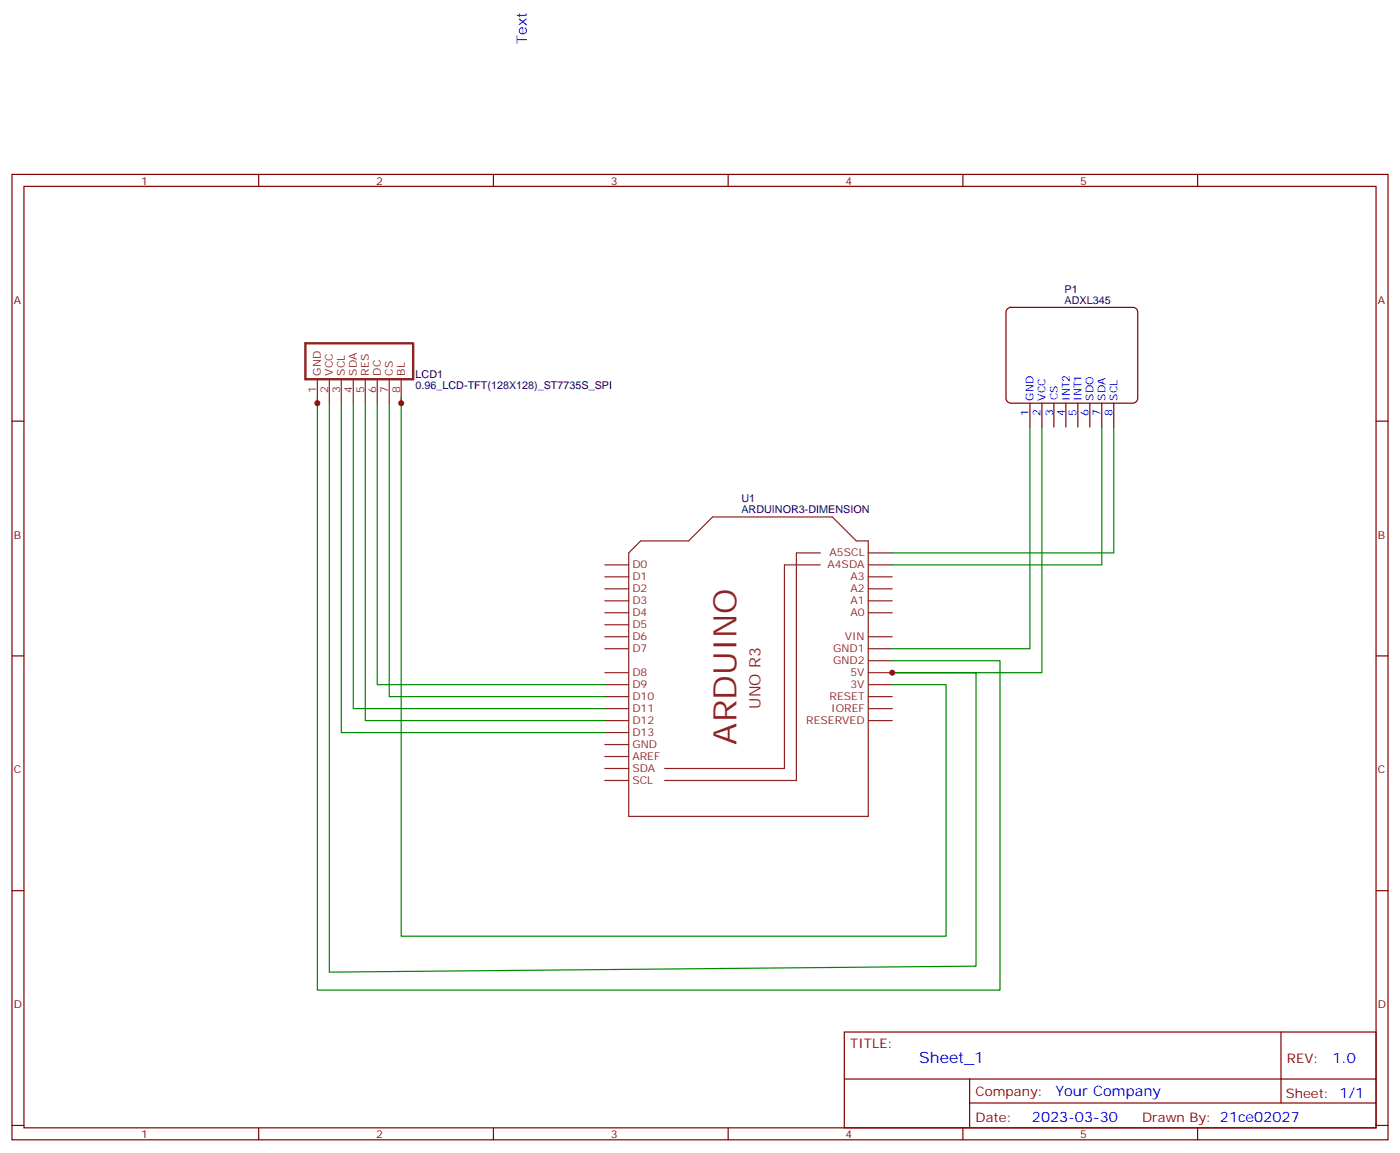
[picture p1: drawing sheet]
<svg xmlns="http://www.w3.org/2000/svg" width="412mm" height="340mm" viewBox="0 0 412 340" stroke-linecap="round" stroke-linejoin="round" font-family="sans-serif">
<g fill="none" stroke="#870000" stroke-width=".35">
<path d="M3.5 51.4h405.4v284.3h-405.4zM7.1 54.9h398.2v277.3h-398.2zM76.2 51.4v3.5M145.3 51.4v3.5M214.5 51.4v3.5M283.6 51.4v3.5M352.8 51.4v3.5M3.5 124h3.6M405.3 124h3.6M3.5 193.2h3.6M405.3 193.2h3.6M3.5 262.3h3.6"/>
<path d="M405.3 262.3h3.6M248.7 304h156.6v28.2h-156.6zM248.7 317.8h156.5M285.6 317.8v14.1M377.3 304v20.9M3.5 331.5h3.6M76.2 332.2v3.5M145.3 332.2v3.5M214.5 332.2v3.5M283.6 332.2v3.5M285.6 324.9h119.6M352.8 332.2v3.5"/>
<path d="M405.3 331.5h3.6"/>
</g>
<path d="M90 101.1h31.7v10.6h-31.7z" fill="none" stroke="#8c2424" stroke-width=".71"/>
<g fill="none" stroke="#8c2424" stroke-width=".35">
<path d="M93.5 111.7v7M97 111.7v7M100.5 111.7v7M104.1 111.7v7M107.6 111.7v7M111.1 111.7v7M114.7 111.7v7M118.2 111.7v7M178.2 166.4h7M178.2 169.9h7M178.2 173.4h7M178.2 177h7"/>
<path d="M185.2 162.8l3.5-3.5h14.1l7.1-7h35.3l7 7h3.6v81.2h-70.6zM241.7 162.8h-7.1v67.1h-38.8M241.7 166.4h-10.6v59.9h-35.3M255.8 162.8h7M255.8 166.4h7M255.8 169.9h7M255.8 173.4h7M255.8 177h7M178.2 180.5h7M178.2 184h7M178.2 187.5h7M178.2 191.1h7"/>
<path d="M178.2 198.1h7M255.8 180.5h7M255.8 187.5h7M255.8 191.1h7M255.8 198.1h7M255.8 194.6h7M178.2 201.6h7M178.2 205.2h7M178.2 208.7h7M178.2 212.2h7M178.2 215.8h7M178.2 219.3h7"/>
<path d="M255.8 201.6h7M255.8 205.2h7M255.8 208.7h7M255.8 212.2h7M178.2 229.9h7M178.2 226.3h7M178.2 222.8h7"/>
</g>
<path d="M296.6 91.1l1.1-.6h36a1.41 1.41 0 0 1 1.4 1.4v25.4a1.51 1.51 0 0 1-1.4 1.4h-36a1.51 1.51 0 0 1-1.4-1.4v-25.4z" fill="#fff" stroke="#800000" stroke-width=".35"/>
<path d="M303.4 118.7v7.1M306.9 118.7v7.1M310.4 118.7v7.1M314 118.7v7.1M317.5 118.7v7.1M321 118.7v7.1M324.6 118.7v7.1M328.1 118.7v7.1" fill="none" stroke="#870000" stroke-width=".35"/>
<path d="M93.5 117v174.6h201.1v-97h-31.8M97 118.7v167.6l190.5-1.7v-86.5h-24.7h44.1v-72.3M100.5 118.7v97.1h77.7M104.1 118.7v90h74.1M107.6 118.7v93.5h70.6M111.1 118.7v82.9h67.1M114.7 118.7v86.5h63.5M118.2 117v158.7h160.5v-74.1h-15.9M303.4 125.8v65.3h-40.6M324.6 125.8v40.6h-61.8M328.1 125.8v37h-65.3" fill="none" stroke="#008700" stroke-width=".35"/>
<g fill="#c00">
<circle cx="93.5" cy="118.7" r=".88"/>
<circle cx="118.2" cy="118.7" r=".88"/>
<circle cx="262.8" cy="198.1" r=".88"/>
</g>
<text font-size="9.5" fill="#8d2323" x="217" y="219.3" transform="rotate(-90 217 219.3)">ARDUINO</text>
<text font-size="4.6" fill="#8d2323" x="224" y="208.7" transform="rotate(-90 224 208.7)">UNO R3</text>
<text font-size="4.6" fill="#00f" x="270.8" y="313">Sheet_1</text>
<g font-size="4.2" fill="#00f">
<text x="155.2" y="12.9" transform="rotate(-90 155.2 12.9)">Text</text>
<text x="392.5" y="313.2">1.0</text>
<text x="310.9" y="322.8">Your Company</text>
<text x="304" y="330.6">2023-03-30</text>
</g>
<g font-size="3.9" fill="#800">
<text x="250.5" y="308.5">TITLE:</text>
<text x="379.1" y="313.2">REV:</text>
<text x="287.4" y="322.7">Company:</text>
<text x="378.7" y="323.4">Sheet: 1/1</text>
<text x="287.4" y="330.4">Date:</text>
<text x="336.4" y="330.5">Drawn By: 21ce02027</text>
</g>
<g font-size="3.2" fill="#800">
<text x="41.6" y="54.4">1</text>
<text x="110.8" y="54.4">2</text>
<text x="179.9" y="54.4">3</text>
<text x="249.1" y="54.4">4</text>
<text x="318.2" y="54.4">5</text>
<text x="4.1" y="89.5">A</text>
<text x="405.9" y="89.5">A</text>
<text x="4.1" y="158.6">B</text>
<text x="405.9" y="158.6">B</text>
<text x="4.1" y="227.8">C</text>
<text x="405.9" y="227.8">C</text>
<text x="4.1" y="296.9">D</text>
<text x="405.9" y="296.9">D</text>
<text x="41.6" y="335.2">1</text>
<text x="110.8" y="335.2">2</text>
<text x="179.9" y="335.2">3</text>
<text x="249.1" y="335.2">4</text>
<text x="318.2" y="335.2">5</text>
</g>
<g font-size="3.2" fill="#000080">
<text x="313.6" y="89.5">ADXL345</text>
<text x="313.6" y="86.2">P1</text>
<text x="122.4" y="111.3">LCD1</text>
<text x="122.4" y="114.6">0.96_LCD-TFT(128X128)_ST7735S_SPI</text>
<text x="218.4" y="147.9">U1</text>
<text x="218.4" y="151.2">ARDUINOR3-DIMENSION</text>
</g>
<g font-size="3.2" fill="#8d2323">
<text x="94.5" y="110.6" transform="rotate(-90 94.5 110.6)">GND</text>
<text x="98.1" y="110.6" transform="rotate(-90 98.1 110.6)">VCC</text>
<text x="101.6" y="110.6" transform="rotate(-90 101.6 110.6)">SCL</text>
<text x="105.1" y="110.6" transform="rotate(-90 105.1 110.6)">SDA</text>
<text x="108.7" y="110.6" transform="rotate(-90 108.7 110.6)">RES</text>
<text x="112.2" y="110.6" transform="rotate(-90 112.2 110.6)">DC</text>
<text x="115.7" y="110.6" transform="rotate(-90 115.7 110.6)">CS</text>
<text x="119.2" y="110.6" transform="rotate(-90 119.2 110.6)">BL</text>
<text x="93.1" y="115.8" transform="rotate(-90 93.1 115.8)">1</text>
<text x="96.7" y="115.8" transform="rotate(-90 96.7 115.8)">2</text>
<text x="100.2" y="115.8" transform="rotate(-90 100.2 115.8)">3</text>
<text x="103.7" y="115.8" transform="rotate(-90 103.7 115.8)">4</text>
<text x="107.2" y="115.8" transform="rotate(-90 107.2 115.8)">5</text>
<text x="110.8" y="115.8" transform="rotate(-90 110.8 115.8)">6</text>
<text x="114.3" y="115.8" transform="rotate(-90 114.3 115.8)">7</text>
<text x="117.8" y="115.8" transform="rotate(-90 117.8 115.8)">8</text>
<text x="186.3" y="167.4">D0</text>
<text x="243.7" y="167.4">A4SDA</text>
<text x="244.4" y="163.9">A5SCL</text>
<text x="186.3" y="171">D1</text>
<text x="250.5" y="171">A3</text>
<text x="186.3" y="174.5">D2</text>
<text x="186.3" y="178">D3</text>
<text x="250.5" y="174.5">A2</text>
<text x="250.5" y="178">A1</text>
<text x="186.3" y="181.5">D4</text>
<text x="186.3" y="185.1">D5</text>
<text x="250.5" y="181.5">A0</text>
<text x="186.3" y="188.6">D6</text>
<text x="248.8" y="188.6">VIN</text>
<text x="186.3" y="192.1">D7</text>
<text x="245.4" y="192.1">GND1</text>
<text x="245.4" y="195.7">GND2</text>
<text x="186.3" y="199.2">D8</text>
<text x="186.3" y="202.7">D9</text>
<text x="250.5" y="199.2">5V</text>
<text x="250.5" y="202.7">3V</text>
<text x="186.3" y="206.2">D10</text>
<text x="186.3" y="209.8">D11</text>
<text x="244.4" y="206.2">RESET</text>
<text x="244.8" y="209.8">IOREF</text>
<text x="186.3" y="213.3">D12</text>
<text x="237.5" y="213.3">RESERVED</text>
<text x="186.3" y="216.8">D13</text>
<text x="186.3" y="220.3">GND</text>
<text x="186.3" y="223.9">AREF</text>
<text x="186.3" y="227.4">SDA</text>
<text x="186.3" y="230.9">SCL</text>
</g>
<g font-size="3.2" fill="#00f">
<text x="304.4" y="118" transform="rotate(-90 304.4 118)">GND</text>
<text x="307.9" y="118" transform="rotate(-90 307.9 118)">VCC</text>
<text x="311.6" y="117.9" transform="rotate(-90 311.6 117.9)">CS</text>
<text x="315.1" y="118" transform="rotate(-90 315.1 118)">INT2</text>
<text x="318.6" y="118" transform="rotate(-90 318.6 118)">INT1</text>
<text x="322.1" y="118" transform="rotate(-90 322.1 118)">SDO</text>
<text x="325.6" y="118" transform="rotate(-90 325.6 118)">SDA</text>
<text x="329.1" y="118" transform="rotate(-90 329.1 118)">SCL</text>
<text x="303" y="122.5" transform="rotate(-90 303 122.5)">1</text>
<text x="306.5" y="122.5" transform="rotate(-90 306.5 122.5)">2</text>
<text x="310.2" y="122.4" transform="rotate(-90 310.2 122.4)">3</text>
<text x="313.7" y="122.5" transform="rotate(-90 313.7 122.5)">4</text>
<text x="317.1" y="122.5" transform="rotate(-90 317.1 122.5)">5</text>
<text x="320.7" y="122.5" transform="rotate(-90 320.7 122.5)">6</text>
<text x="324.2" y="122.5" transform="rotate(-90 324.2 122.5)">7</text>
<text x="327.7" y="122.5" transform="rotate(-90 327.7 122.5)">8</text>
</g>
</svg>
